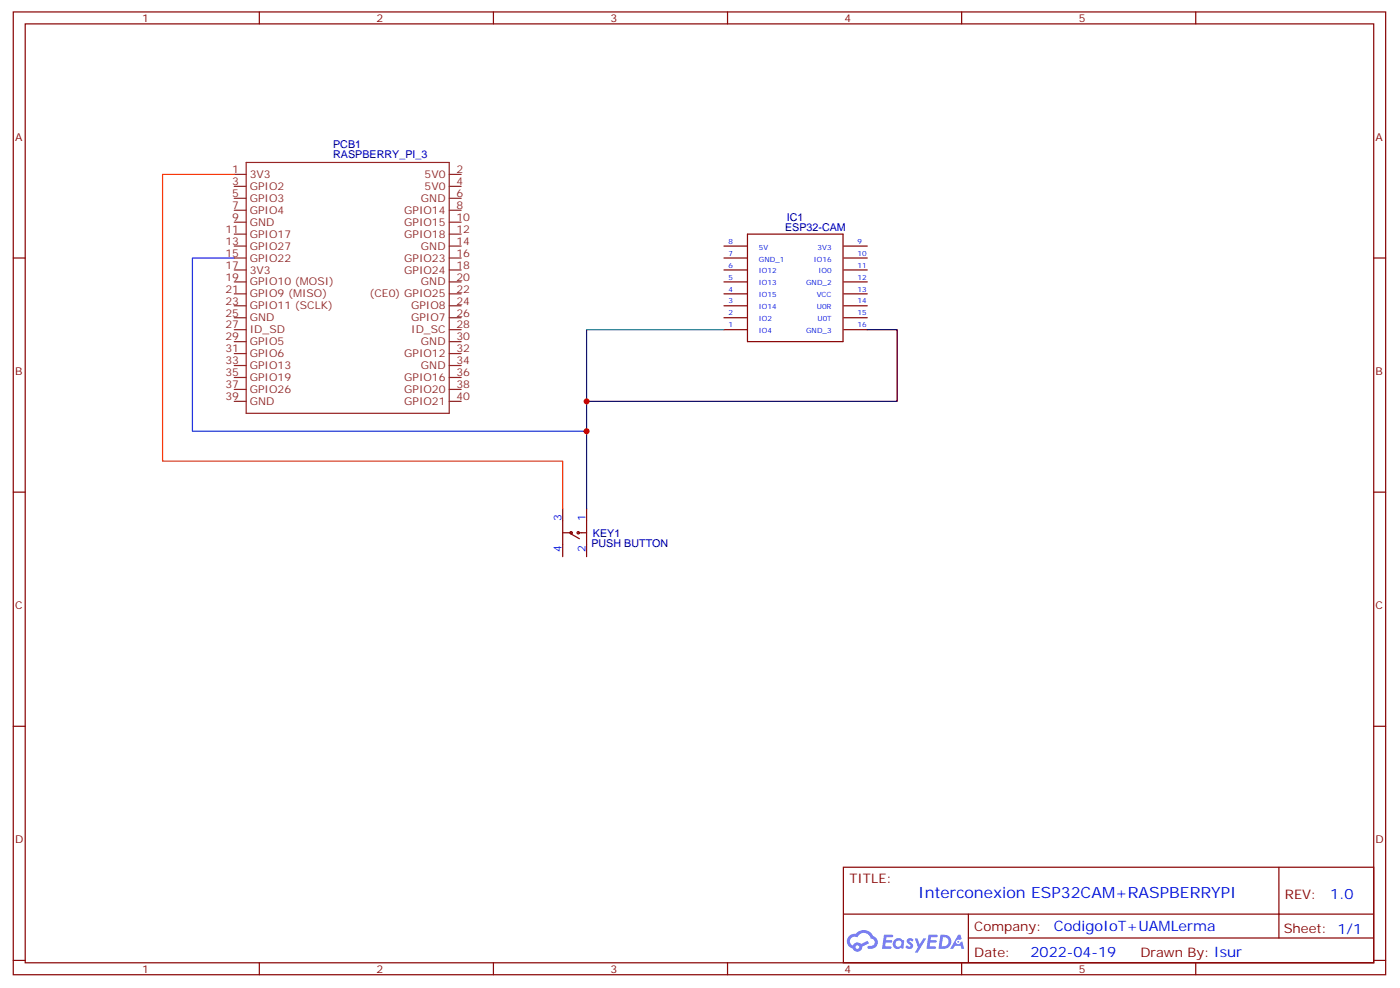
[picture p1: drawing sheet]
<svg xmlns="http://www.w3.org/2000/svg" width="413mm" height="292mm" viewBox="0 0 413 292" stroke-linecap="round" stroke-linejoin="round" font-family="sans-serif">
<g fill="none" stroke="#870000" stroke-width=".35">
<path d="M3.9 3.5h405.4v284.4h-405.4zM7.4 7.1h398.3v277.2h-398.3zM76.6 3.5v3.6M145.7 3.5v3.6M214.9 3.5v3.6M284 3.5v3.6M353.2 3.5v3.6M3.9 76.2h3.5M405.7 76.2h3.6M3.9 145.3h3.5M405.7 145.3h3.6M3.9 214.5h3.5"/>
<path d="M405.7 214.5h3.6M249.1 256.1h156.6v28.2h-156.6zM377.7 256.1v20.9M249.1 270h156.5M286 277h119.6M286 270v14.1M3.9 283.6h3.5M76.6 284.3v3.6M145.7 284.3v3.6M214.9 284.3v3.6M284 284.3v3.6M353.2 284.3v3.6"/>
<path d="M405.7 283.6h3.6"/>
</g>
<g fill="#5487ff">
<path d="M268.1 277.3a1.22 1.22 0 0 1 1.7 .3l-.4 .5a.47 .47 0 0 0-.3-.4 .47 .47 0 0 0-.5 .2l.1 .3a1.14 1.14 0 0 1 .8 1.7 1.14 1.14 0 0 1-1.9 0l-.2-.2 .5-.5 .7 .4a.29 .29 0 0 0 .3-.3 .29 .29 0 0 0-.2-.3 1.04 1.04 0 0 1-.6-1.7z"/>
<path d="M261.1 276h2.3l.4 .2-.2 .5-1.8 .1-.1 .8h1.5l.3 .4-.4 .4h-1.5l-.2 1.1h1.7l.2 .3-.2 .3-2.6 .1z"/>
<path d="M274.2 276h2.4l.3 .2-.1 .5-1.8 .1-.2 .8h1.6l.3 .4-.4 .4h-1.6l-.1 1.1h1.7l.2 .3-.2 .3-2.7 .1z"/>
<path d="M283 276.1h.7l.3 1.2-.6 .3a.69 .69 0 0 0-1 .3 .69 .69 0 0 0 .4 1 .69 .69 0 0 0 .9-.7l.5-.2 .6 2.2h-.8l-.3-.9h-1.7l-.5 .9h-.8z"/>
<path d="M270.2 277.1h.8l.6 1.8 1.1-1.8h.9l-2.6 4.2h-.8l.9-1.5z"/>
<path d="M277.8 276.1l-.6 4.1h1.3a2.11 2.11 0 0 0 2.5-2.1 2.11 2.11 0 0 0-2.5-2zM278.5 276.8a1.39 1.39 0 0 1 1.7 1.4 1.39 1.39 0 0 1-1.8 1.3h-.3z"/>
<path d="M264.1 277.7a1.54 1.54 0 0 0-.1 2.1 1.54 1.54 0 0 0 2.1 .2l.7 .2 .3-2.3-.2-.2-.4-.1a1.49 1.49 0 0 0-2.4 .1zM264.3 278.7a.95 .95 0 0 1 1.9 0 .95 .95 0 0 1-1.9 0z"/>
<path d="M250.8 276.4a2.18 2.18 0 0 0 1.1 3.7 1.44 1.44 0 0 0 1.6 1 1.44 1.44 0 0 0 1.2-1.5l2-1-.5-.8-1.9 1a1.47 1.47 0 0 0-2.4 .4 1.39 1.39 0 0 1-.7-1.9 1.39 1.39 0 0 1 2-.5 2.12 2.12 0 0 1 2.2-1.3 2.12 2.12 0 0 1 1.9 1.7 1.14 1.14 0 0 1 1 1.4 1.14 1.14 0 0 1-1.6 .8 .43 .43 0 0 0-.5 .3 .43 .43 0 0 0 .4 .5 1.98 1.98 0 0 0 2.5-1.2 1.98 1.98 0 0 0-1.2-2.5 3.1 3.1 0 0 0-5.3-.7l-.9 .1zM252.7 279.7a.55 .55 0 0 1 1.1 0 .55 .55 0 0 1-1.1 0z"/>
<circle cx="283" cy="278.1" r=".26"/>
</g>
<g fill="none" stroke="#8c2424" stroke-width=".35">
<path d="M69.2 51.5h3.5M69.2 55h3.5M69.2 58.6h3.5M72.7 48h60v74.1h-60zM132.7 51.5h3.5M132.7 55h3.5M132.7 58.6h3.5M69.2 62.1h3.5M69.2 65.6h3.5M69.2 69.1h3.5M69.2 72.7h3.5M69.2 76.2h3.5"/>
<path d="M69.2 79.7h3.5M132.7 62.1h3.5M132.7 65.6h3.5M132.7 69.1h3.5M132.7 72.7h3.5M132.7 76.2h3.5M132.7 79.7h3.5M69.2 83.3h3.5M69.2 86.8h3.5M69.2 90.3h3.5M69.2 93.8h3.5M69.2 97.4h3.5"/>
<path d="M132.7 83.3h3.5M132.7 86.8h3.5M132.7 90.3h3.5M132.7 93.8h3.5M132.7 97.4h3.5M69.2 100.9h3.5M69.2 104.4h3.5M69.2 107.9h3.5M69.2 111.5h3.5M69.2 115h3.5M69.2 118.5h3.5M132.7 100.9h3.5"/>
<path d="M132.7 104.4h3.5M132.7 107.9h3.5M132.7 111.5h3.5M132.7 115h3.5M132.7 118.5h3.5"/>
</g>
<g fill="none" stroke="#870000" stroke-width=".35">
<path d="M213.8 79.7h7M213.8 76.2h7M213.8 72.7h7M220.8 69.1h28.2v31.8h-28.2zM249.2 79.7h7M249.2 76.2h7M249.2 72.7h7M213.8 97.4h7M213.8 93.8h7M213.8 90.3h7M213.8 86.8h7M213.8 83.3h7"/>
<path d="M249.2 97.4h7M249.2 93.8h7M249.2 90.3h7M249.2 86.8h7M249.2 83.3h7M166.2 150.3v14.1M166.2 157.3h2.5M168.7 157.7l2.4 1.4M170.8 157.3h2.4M173.2 150.3v14.1"/>
<circle cx="168.7" cy="157.3" r=".35"/>
<circle cx="170.8" cy="157.3" r=".35"/>
</g>
<path d="M213.8 97.4h-40.6v52.9" fill="none" stroke="#008700" stroke-width=".35"/>
<path d="M256.2 97.4h8.8v21.1h-91.8" fill="none" stroke="#000" stroke-width=".35"/>
<path d="M69.2 51.5h-21.2v84.7h118.2v14.1" fill="none" stroke="#f30" stroke-width=".35"/>
<path d="M69.2 76.2h-12.4v51.2h116.4" fill="none" stroke="#03c" stroke-width=".35"/>
<g fill="#c00">
<circle cx="173.2" cy="118.5" r=".88"/>
<circle cx="173.2" cy="127.4" r=".88"/>
</g>
<text font-size="4.6" fill="#00f" x="271.2" y="265.1">Interconexion ESP32CAM+RASPBERRYPI</text>
<g font-size="4.2" fill="#00f">
<text x="392.9" y="265.4">1.0</text>
<text x="311.3" y="274.9">CodigoIoT+UAMLerma</text>
<text x="304.3" y="282.7">2022-04-19</text>
</g>
<g font-size="3.9" fill="#800">
<text x="250.9" y="260.7">TITLE:</text>
<text x="379.5" y="265.4">REV:</text>
<text x="287.8" y="274.9">Company:</text>
<text x="379.1" y="275.5">Sheet: 1/1</text>
<text x="287.8" y="282.6">Date:</text>
<text x="336.8" y="282.7">Drawn By: Isur</text>
</g>
<g font-size="3.2" fill="#800">
<text x="42" y="6.5">1</text>
<text x="111.2" y="6.5">2</text>
<text x="180.3" y="6.5">3</text>
<text x="249.4" y="6.5">4</text>
<text x="318.6" y="6.5">5</text>
<text x="4.4" y="41.6">A</text>
<text x="406.3" y="41.6">A</text>
<text x="4.4" y="110.8">B</text>
<text x="406.3" y="110.8">B</text>
<text x="4.4" y="179.9">C</text>
<text x="406.3" y="179.9">C</text>
<text x="4.4" y="249.1">D</text>
<text x="406.3" y="249.1">D</text>
<text x="42" y="287.3">1</text>
<text x="111.2" y="287.3">2</text>
<text x="180.3" y="287.3">3</text>
<text x="249.4" y="287.3">4</text>
<text x="318.6" y="287.3">5</text>
</g>
<g font-size="3.2" fill="#000080">
<text x="98.4" y="46.7">RASPBERRY_PI_3</text>
<text x="98.4" y="43.6">PCB1</text>
<text x="232.4" y="65.1">IC1</text>
<text x="231.9" y="68.1">ESP32-CAM</text>
<text x="174.7" y="161.5">PUSH BUTTON</text>
<text x="175.1" y="158.5">KEY1</text>
</g>
<g font-size="3.2" fill="#8d2323">
<text x="68.6" y="51.2">1</text>
<text x="73.8" y="52.6">3V3</text>
<text x="125.4" y="52.6">5V0</text>
<text x="134.8" y="51.2">2</text>
<text x="68.6" y="54.7">3</text>
<text x="68.6" y="58.2">5</text>
<text x="73.8" y="56.1">GPIO2</text>
<text x="73.8" y="59.6">GPIO3</text>
<text x="124.3" y="59.6">GND</text>
<text x="125.4" y="56.1">5V0</text>
<text x="134.8" y="54.7">4</text>
<text x="134.8" y="58.2">6</text>
<text x="68.6" y="61.7">7</text>
<text x="68.6" y="65.3">9</text>
<text x="73.8" y="63.1">GPIO4</text>
<text x="119.4" y="63.1">GPIO14</text>
<text x="134.8" y="61.7">8</text>
<text x="134.8" y="65.3">10</text>
<text x="66.6" y="68.8">11</text>
<text x="73.8" y="66.7">GND</text>
<text x="73.8" y="70.2">GPIO17</text>
<text x="119.4" y="66.7">GPIO15</text>
<text x="119.4" y="70.2">GPIO18</text>
<text x="134.8" y="68.8">12</text>
<text x="66.6" y="72.3">13</text>
<text x="66.6" y="75.8">15</text>
<text x="73.8" y="73.7">GPIO27</text>
<text x="73.8" y="77.3">GPIO22</text>
<text x="119.4" y="77.3">GPIO23</text>
<text x="124.3" y="73.7">GND</text>
<text x="134.8" y="72.3">14</text>
<text x="134.8" y="75.8">16</text>
<text x="66.6" y="79.4">17</text>
<text x="66.6" y="82.9">19</text>
<text x="73.8" y="80.8">3V3</text>
<text x="119.4" y="80.8">GPIO24</text>
<text x="134.8" y="79.4">18</text>
<text x="134.8" y="82.9">20</text>
<text x="66.6" y="86.4">21</text>
<text x="66.6" y="90">23</text>
<text x="73.8" y="84.3">GPIO10 (MOSI)</text>
<text x="73.8" y="87.8">GPIO9 (MISO)</text>
<text x="109.1" y="87.8">(CE0) GPIO25</text>
<text x="124.3" y="84.3">GND</text>
<text x="134.8" y="86.4">22</text>
<text x="134.8" y="90">24</text>
<text x="66.6" y="93.5">25</text>
<text x="73.8" y="91.4">GPIO11 (SCLK)</text>
<text x="73.8" y="94.9">GND</text>
<text x="121.4" y="91.4">GPIO8</text>
<text x="121.4" y="94.9">GPIO7</text>
<text x="134.8" y="93.5">26</text>
<text x="66.6" y="97">27</text>
<text x="66.6" y="100.5">29</text>
<text x="73.8" y="98.4">ID_SD</text>
<text x="73.8" y="102">GPIO5</text>
<text x="121.4" y="98.4">ID_SC</text>
<text x="124.3" y="102">GND</text>
<text x="134.8" y="97">28</text>
<text x="134.8" y="100.5">30</text>
<text x="66.6" y="104.1">31</text>
<text x="66.6" y="107.6">33</text>
<text x="73.8" y="105.5">GPIO6</text>
<text x="119.4" y="105.5">GPIO12</text>
<text x="134.8" y="104.1">32</text>
<text x="134.8" y="107.6">34</text>
<text x="66.6" y="111.1">35</text>
<text x="73.8" y="109">GPIO13</text>
<text x="73.8" y="112.5">GPIO19</text>
<text x="119.4" y="112.5">GPIO16</text>
<text x="124.3" y="109">GND</text>
<text x="134.8" y="111.1">36</text>
<text x="66.6" y="114.7">37</text>
<text x="66.6" y="118.2">39</text>
<text x="73.8" y="116.1">GPIO26</text>
<text x="73.8" y="119.6">GND</text>
<text x="119.4" y="116.1">GPIO20</text>
<text x="119.4" y="119.6">GPIO21</text>
<text x="134.8" y="114.7">38</text>
<text x="134.8" y="118.2">40</text>
</g>
<g font-size="3.2" fill="#00f">
<text x="165.8" y="153.8" transform="rotate(-90 165.8 153.8)">3</text>
<text x="172.9" y="153.8" transform="rotate(-90 172.9 153.8)">1</text>
<text x="165.8" y="162.9" transform="rotate(-90 165.8 162.9)">4</text>
<text x="172.9" y="162.9" transform="rotate(-90 172.9 162.9)">2</text>
</g>
<g font-size="2.1" fill="#00f">
<text x="215.1" y="72">8</text>
<text x="253.3" y="72">9</text>
<text x="215.1" y="75.5">7</text>
<text x="224.1" y="77.2">GND_1</text>
<text x="224.1" y="73.7">5V</text>
<text x="240.4" y="77.2">IO16</text>
<text x="241.5" y="73.7">3V3</text>
<text x="253.3" y="75.5">10</text>
<text x="215.1" y="82.6">5</text>
<text x="215.1" y="79">6</text>
<text x="224.1" y="80.8">IO12</text>
<text x="241.7" y="80.8">IO0</text>
<text x="253.3" y="79">11</text>
<text x="253.3" y="82.6">12</text>
<text x="215.1" y="89.6">3</text>
<text x="215.1" y="86.1">4</text>
<text x="224.1" y="87.8">IO15</text>
<text x="224.1" y="84.3">IO13</text>
<text x="238.1" y="84.3">GND_2</text>
<text x="241.2" y="87.8">VCC</text>
<text x="253.3" y="86.1">13</text>
<text x="253.3" y="89.6">14</text>
<text x="215.1" y="93.1">2</text>
<text x="224.1" y="94.9">IO2</text>
<text x="224.1" y="91.4">IO14</text>
<text x="241.3" y="91.4">U0R</text>
<text x="241.4" y="94.9">U0T</text>
<text x="253.3" y="93.1">15</text>
<text x="215.1" y="96.7">1</text>
<text x="224.1" y="98.4">IO4</text>
<text x="238.1" y="98.4">GND_3</text>
<text x="253.3" y="96.7">16</text>
</g>
</svg>
